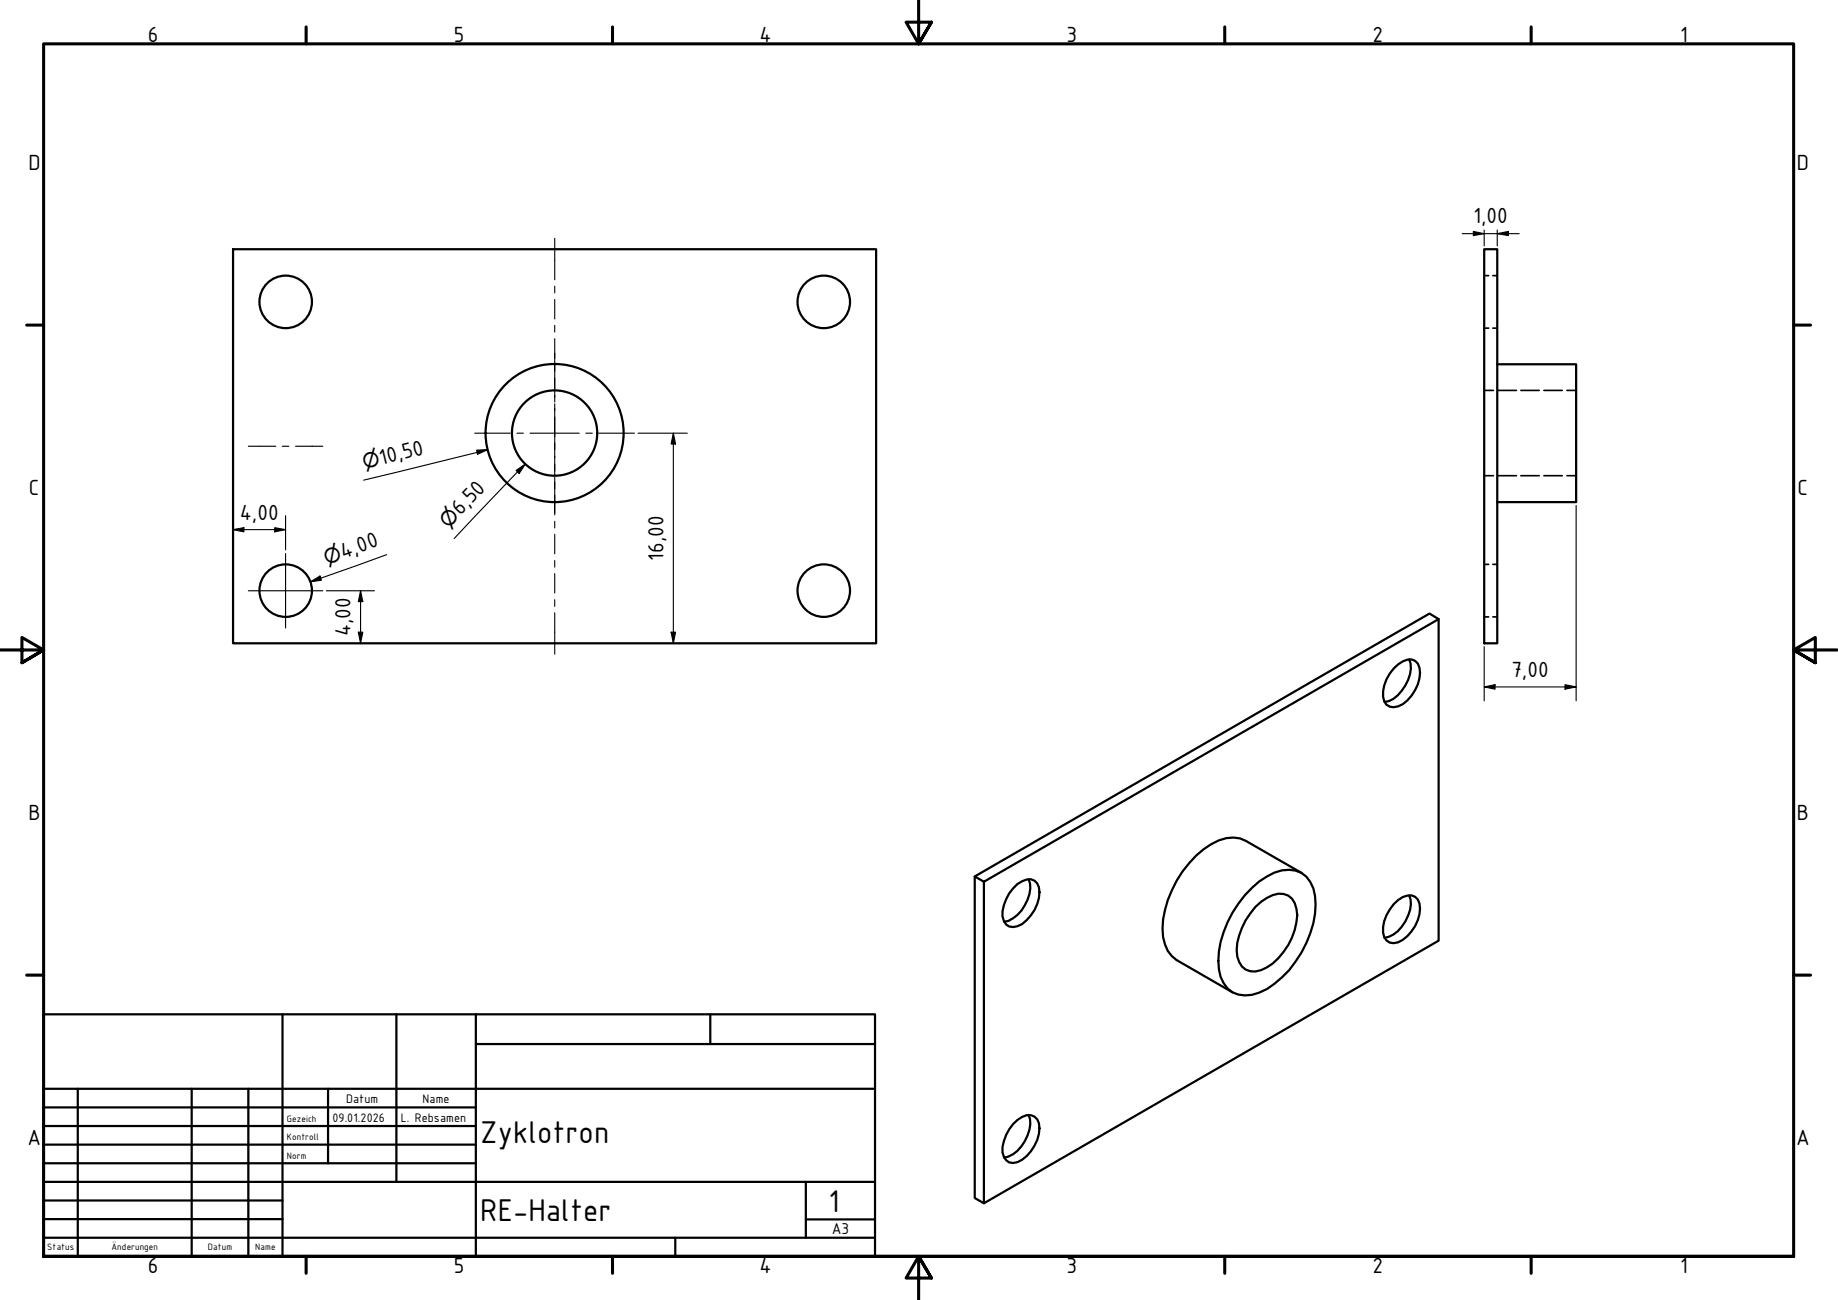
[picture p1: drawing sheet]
<svg xmlns="http://www.w3.org/2000/svg" width="420mm" height="297mm" viewBox="0 0 420 297" stroke-linecap="round" stroke-linejoin="round" font-family="sans-serif">
<!-- layer: Sichtbar (ISO) -->
<g fill="none" stroke="#000" stroke-width=".51">
<path d="M53.3 56.9h147v90.1h-147zM339.3 56.9h3v90.1h-3zM342.3 83.2h18v31.5h-18M318.6 152.8a5.3 5.3 0 0 1 4-2.1 2.65 2.65 0 0 1 2 3 9 9 0 0 1-5 7.7 2.4 2.4 0 0 1-3.4-2.2 8.6 8.6 0 0 1 2.4-6.4zM322.1 150.7a7.4 7.4 0 0 1-1.7 7.1 5.5 5.5 0 0 1-3.9 2.6M328.9 141.5l-2.1-1.3-104 60.1 2.1 1.2M297.5 199.4l-12.7-7.3a7.6 7.6 0 0 0-7.9 .8 24.5 24.5 0 0 0-11.2 19.3 8.4 8.4 0 0 0 3.3 7.2l12.7 7.3M222.8 200.3v73.4l2.1 1.2M224.9 201.5l104-60v73.4l-104 60zM231.6 203a5.3 5.3 0 0 1 4-2.1 2.63 2.63 0 0 1 2 3 9 9 0 0 1-5 7.7 2.4 2.4 0 0 1-3.4-2.2 9.2 9.2 0 0 1 2.4-6.4zM235.1 200.9a7.6 7.6 0 0 1-1.6 7.2 6.6 6.6 0 0 1-3.9 2.5M286.2 202.9a15.3 15.3 0 0 1 6.9-4 5.8 5.8 0 0 1 7.1 4.1 18.2 18.2 0 0 1-1.6 12.4 22.1 22.1 0 0 1-10.8 11.4 6.2 6.2 0 0 1-8.8-3.6 18.2 18.2 0 0 1 1.6-12.5 26.5 26.5 0 0 1 5.6-7.8z"/>
<path d="M287 207.2a9.8 9.8 0 0 1 5.2-3 3.6 3.6 0 0 1 4.2 3.4 12.5 12.5 0 0 1-1.9 8.3 13.5 13.5 0 0 1-6.2 5.8 3.8 3.8 0 0 1-5.5-3.1 14.6 14.6 0 0 1 4.2-11.4zM318.6 206.6a5 5 0 0 1 4-2 2.63 2.63 0 0 1 2 3 9 9 0 0 1-5 7.7 2.4 2.4 0 0 1-3.4-2.2 8.6 8.6 0 0 1 2.4-6.5zM322.1 204.6a7.4 7.4 0 0 1-1.7 7.2 6.1 6.1 0 0 1-3.9 2.5M231.6 256.8a5 5 0 0 1 4-2 2.63 2.63 0 0 1 2 3 9.2 9.2 0 0 1-5 7.7 2.4 2.4 0 0 1-3.4-2.2 9.4 9.4 0 0 1 2.4-6.5zM235.1 254.7a7.6 7.6 0 0 1-1.6 7.2 6.3 6.3 0 0 1-3.9 2.6"/>
<circle cx="65.3" cy="69" r="6"/>
<circle cx="188.3" cy="69" r="6"/>
<circle cx="126.8" cy="98.9" r="9.7"/>
<circle cx="126.8" cy="99" r="15.8"/>
<circle cx="65.3" cy="135" r="6"/>
<circle cx="188.3" cy="135" r="6"/>
</g>
<!-- layer: Verdeckt (ISO) -->
<g fill="none" stroke="#000" stroke-width=".38">
<path d="M339.3 75h1M339.3 63h1M341.2 75h1.1M341.2 63h1.1M339.3 89.2h2.1M342.5 89.2h4.1M347.7 89.2h4.2M352.9 89.2h4.2M358.2 89.2h2.1M339.3 108.7h2.1M342.5 108.7h4.1M347.7 108.7h4.2"/>
<path d="M352.9 108.7h4.2M358.2 108.7h2.1M339.3 129h1M341.2 129h1.1M339.3 141h1M341.2 141h1.1"/>
</g>
<!-- layer: Rahmen (ISO) -->
<g fill="none" stroke="#000" stroke-width=".7">
<path d="M70 6.1v3.9M140 6.1v3.9M210 0v10l-2.9-4.9h5.8l-2.9 4.9 2.9-4.9M280 6.1v3.9M350 6.1v3.9M6.1 74.3h3.9M410 74.3h3.9M0 148.5h10l-5-2.8v5.7l5-2.9-5 2.9M420 148.5h-10l5-2.8v5.7l-5-2.9 5 2.9M6.1 222.8h3.9M410 222.8h3.9M10 287.1v-277.1h400v277.1h-400h400"/>
<path d="M70 287.1v3.8M140 287.1v3.8M212.9 292l-2.9-4.9 2.9 4.9h-5.8l2.9-4.9v9.9M280 287.1v3.8M350 287.1v3.8"/>
</g>
<!-- layer: Titel (ISO) -->
<g fill="none" stroke="#000" stroke-width=".51">
<path d="M10 231.8h190v55.3h-190zM64.6 231.8v55.3M90.6 231.8v38.3M108.8 238.6h91.2M108.8 231.8v55.3M162.4 231.8v6.8M10 253h98.8M10 257.3h98.8M10 248.8h190M17.8 248.8v38.3M43.8 248.8v38.3M56.8 248.8v38.3"/>
<path d="M75 248.8v17M10 261.5h98.8M10 265.8h98.8M10 270.1h190M10 274.3h54.6M10 278.6h54.6M184.2 278.6h15.8M184.2 270.1v12.7M10 282.8h190M154.4 282.8v4.3"/>
</g>
<!-- layer: Mittellinie (ISO) -->
<g fill="none" stroke="#000" stroke-width=".25">
<path d="M126.8 54.5v9.4M126.8 65.4v1.5M126.8 68.4v4.5M126.8 74.3v1.6M126.8 77.4v4.4M126.8 83.3v1.5M126.8 86.3v4.5M126.8 92.3v1.5M126.8 95.3v4.4M56.8 102h6.3M64.5 102h1.5M67.6 102h6.2"/>
<path d="M126.8 101.2v1.5M126.8 104.3v4.4M126.8 110.2v1.5M126.8 113.1v4.6M126.8 119.1v1.5M126.8 122.1v4.4M126.8 128.1v1.5M126.8 131v4.5M126.8 137v1.5M126.8 140v9.5"/>
</g>
<g fill="none" stroke="#000" stroke-width=".25">
<path d="M334.3 53.4h13M336.8 52.9l2.5 .5-2.5 .4zM339.3 52.6v3.6M342.3 53.4l2.5-.5v.9zM342.3 52.6v3.6M145.9 99h11.2M153.9 99l.5 2.5h-1zM153.9 99v48M65.3 117.8v7.9M109 102.9l2.5-.2-2.3 1.1zM111.5 102.7l-28.4 7M118 107.5l2.1-1.5-1.4 2.2z"/>
<path d="M120.1 106l-16.3 17M360.3 115.5v44.6M53.3 121l2.5-.4v.9zM53.3 121h12M62.8 120.6l2.5 .4-2.5 .5zM70.9 133l2.3-1.4 .3 1zM74.6 135h11M82.4 135l.5 2.5h-1zM82.4 135v12M88.4 126.7l-17.5 6.3M81.9 144.4h1l-.5 2.6zM153.4 144.4h1l-.5 2.6z"/>
<path d="M339.3 157l2.5-.6v1.1zM339.3 147.8v12.3M339.3 157h21M357.8 156.4l2.5 .6-2.5 .5z"/>
</g>
<g fill="#000">
<path d="M336.8 52.9l2.5 .5-2.5 .4zM342.3 53.4l2.5-.5v.9zM109 102.9l2.5-.2-2.3 1.1zM118 107.5l2.1-1.5-1.4 2.2zM153.9 99l.5 2.5h-1zM53.3 121l2.5-.4v.9zM62.8 120.6l2.5 .4-2.5 .5zM70.9 133l2.3-1.4 .3 1zM82.4 135l.5 2.5h-1zM81.9 144.4h1l-.5 2.6zM153.4 144.4h1l-.5 2.6zM339.3 157l2.5-.6v1.1z"/>
<path d="M357.8 156.4l2.5 .6-2.5 .5z"/>
</g>
<!-- layer: Mittelpunktmarkierung (ISO) -->
<path d="M108.5 99h8.1M118.2 99h1.4M121.2 99h11.2M126.8 80.7v8.1M126.8 90.3v1.6M126.8 93.3v11.3M133.9 99h1.5M136.9 99h8.1M126.8 106.1v1.5M126.8 109.1v8.1M56.8 135h17M65.3 126.5v17" fill="none" stroke="#000" stroke-width=".25"/>
<g font-size="7.7">
<text x="109.8" y="261.2">Zyklotron</text>
<text x="109.8" y="278.9">RE-Halter</text>
<text x="189.4" y="276.8">1</text>
</g>
<g font-size="5.4">
<text x="33.8" y="9.6">6</text>
<text x="103.8" y="9.6">5</text>
<text x="173.6" y="9.6">4</text>
<text x="243.8" y="9.6">3</text>
<text x="313.8" y="9.6">2</text>
<text x="384.1" y="9.6">1</text>
<text x="6.5" y="38.9">D</text>
<text x="410.8" y="38.9">D</text>
<text x="336.9" y="51">1,00</text>
<text x="87.1" y="106.2" transform="rotate(-14 87.1 106.2)">10,50</text>
<text x="6.6" y="113.1">C</text>
<text x="410.9" y="113.1">C</text>
<text x="54.8" y="118.7">4,00</text>
<text x="105.3" y="117.9" transform="rotate(-46 105.3 117.9)">6,50</text>
<text x="78.4" y="127.7" transform="rotate(-20 78.4 127.7)">4,00</text>
<text x="151.6" y="128.1" transform="rotate(-90 151.6 128.1)">16,00</text>
<text x="80.1" y="145.4" transform="rotate(-90 80.1 145.4)">4,00</text>
<text x="345.5" y="154.7">7,00</text>
<text x="6.5" y="187.4">B</text>
<text x="410.8" y="187.4">B</text>
<text x="6.3" y="261.7">A</text>
<text x="410.6" y="261.7">A</text>
<text x="33.8" y="290.9">6</text>
<text x="103.8" y="290.9">5</text>
<text x="173.6" y="290.9">4</text>
<text x="243.8" y="290.9">3</text>
<text x="313.8" y="290.9">2</text>
<text x="384.1" y="290.9">1</text>
</g>
<g font-size="4.6">
<text x="83.3" y="107.2" transform="rotate(-14 83.3 107.2)">⌀</text>
<text x="102.6" y="120.8" transform="rotate(-46 102.6 120.8)">⌀</text>
<text x="74.7" y="129" transform="rotate(-20 74.7 129)">⌀</text>
</g>
<text font-size="3.9" x="190.1" y="282">A3</text>
<g font-size="3">
<text x="76" y="256.3">09.01.2026</text>
<text x="79.1" y="252">Datum</text>
<text x="91.6" y="256.3">L. Rebsamen</text>
<text x="96.6" y="252">Name</text>
</g>
<g font-size="2.3">
<text x="65.6" y="256.3">Gezeich</text>
<text x="65.6" y="260.5">Kontroll</text>
<text x="65.6" y="264.8">Norm</text>
<text x="10.8" y="285.7">Status</text>
<text x="25.5" y="285.7">Änderungen</text>
<text x="47.5" y="285.7">Datum</text>
<text x="58.4" y="285.7">Name</text>
</g>
</svg>
